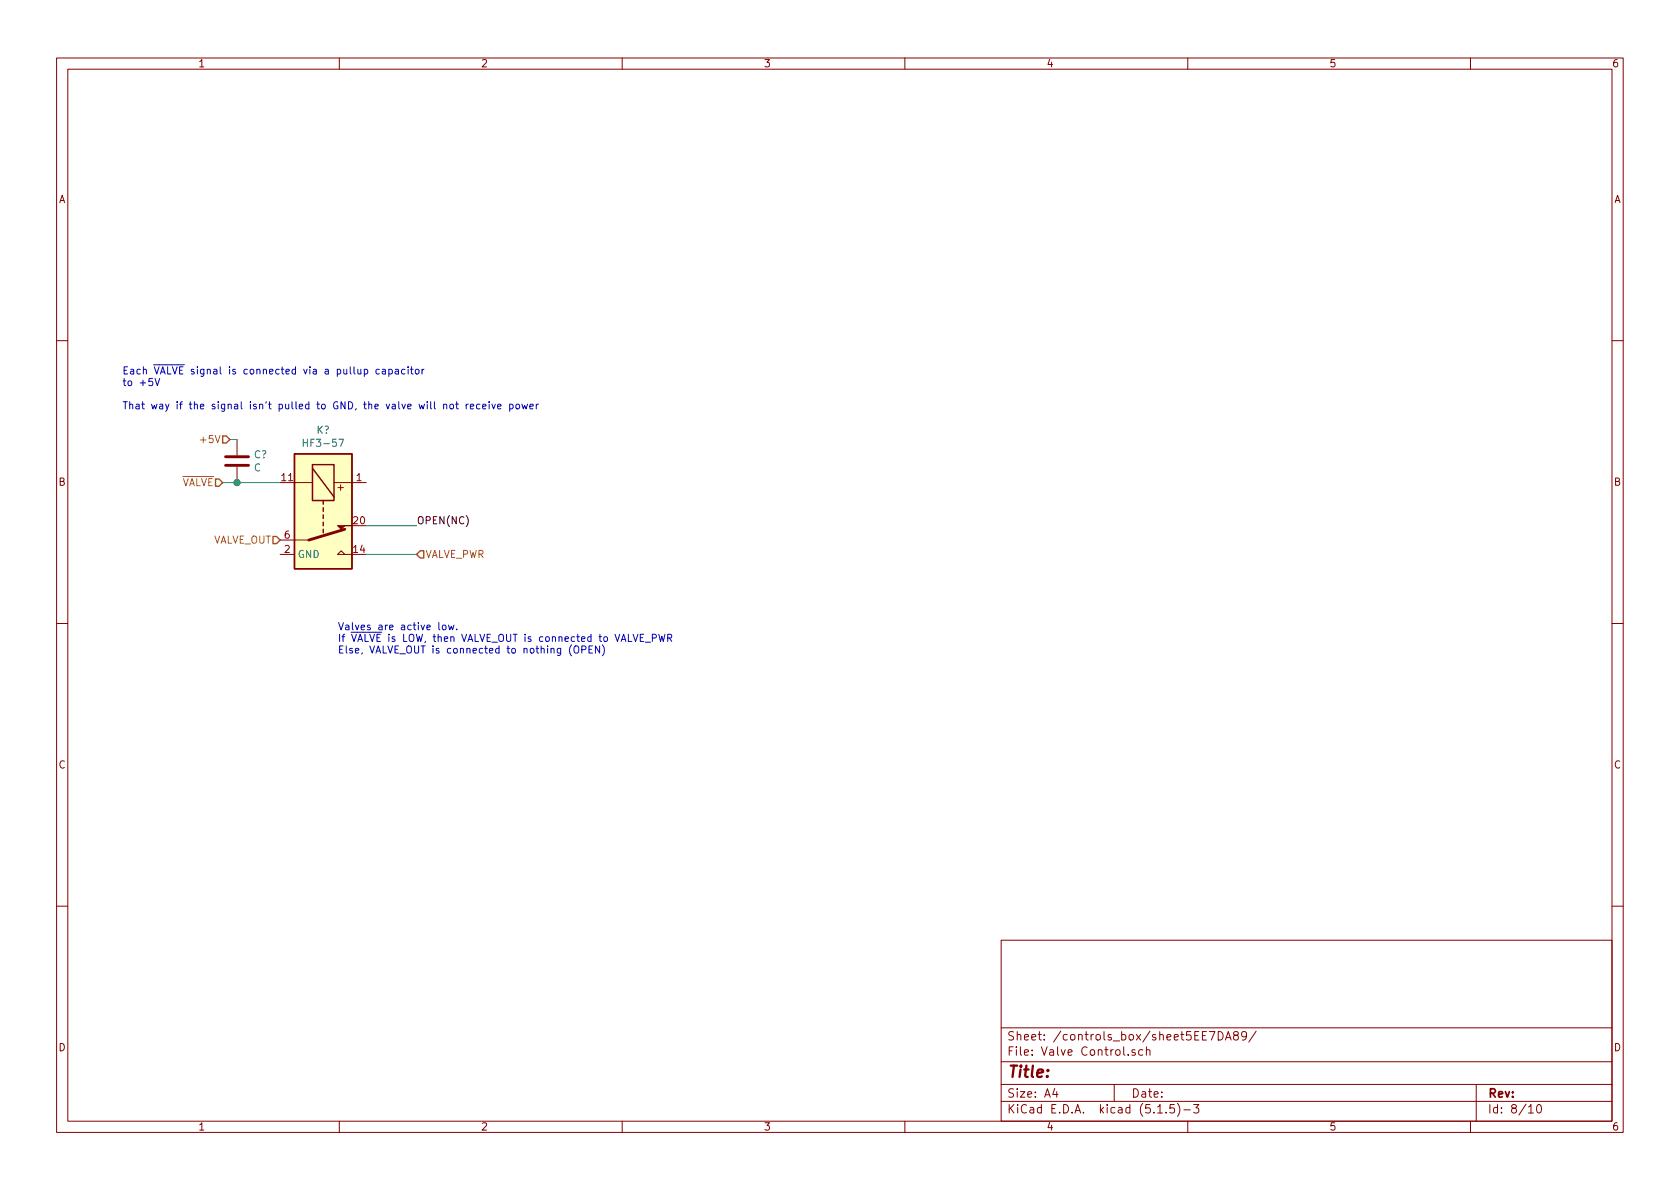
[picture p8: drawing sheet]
<svg xmlns="http://www.w3.org/2000/svg" width="297mm" height="210mm" viewBox="0 0 297 210" stroke-linecap="round" stroke-linejoin="round" font-family="sans-serif">
<g fill="none" stroke="#840000" stroke-width=".18">
<path d="M10 10.3h277v189.9h-277zM12 12.2h273v186.1h-273zM60 10.3v1.9M110 10.3v1.9M160 10.3v1.9M210 10.3v1.9M260 10.3v1.9M10 60.2h2M41.9 77.7v2.8M285 60.2h2M41.9 82.5v2.8M49.5 95.5h5.1"/>
<path d="M49.5 98h2.6M52.1 85.3h3.1M59.1 85.3h5.7M61 98l-.7-.6-.6 .6h2.5M10 110.3h2M285 110.3h2M10 160.2h2M177 166.3h108v32h-108zM285 160.2h2M60 198.3v1.9M110 198.3v1.9M160 198.3v1.9"/>
<path d="M177 194.8h108M177 191.8h108M177 187.8h108M177 181.8h108M186.5 192.5l-.4 1h1M186.8 193v1M197 191.8v3M199.5 186.5v.1M200.7 185.7l-.4-.1-.2 .2 .1 .2 .5 .2v.3h-.6M202.1 185.7l-.5-.1-.3 .3 .1 .6 .2 .1 .5-.1M202.7 185.7l.2-.1 .4 .1v.9M202.7 185.1v1.5"/>
<path d="M204.7 196.8h.8M206.2 196.7v.1M207.6 195.3h-.7l-.1 .7 .2-.1 .5 .1 .2 .2-.1 .5-.2 .1-.6-.1M208.2 195.1a1.71 1.71 0 0 1 0 2.3M209.3 196.3h1.2M210 198.3v1.9M211 195.3h1l-.5 .6 .4 .1v.7l-.2 .1-.7-.1M213.8 182.4h1l-.6 1.5M215.4 182.4a.76 .76 0 0 1 .9 .8 .76 .76 0 0 1-.9 .7zM216.7 183.9l.5-1.5 .5 1.5M216.8 183.5h.7M218.4 183.1l-.2-.2v-.3a.48 .48 0 0 1 .7 0l-.1 .4-.6 .2-.1 .4 .3 .3 .4-.1 .1-.2v-.4l-.2-.1"/>
<path d="M220.4 183.1l-.1 .1a.48 .48 0 0 1-.6 .1l-.2-.2 .2-.6a.48 .48 0 0 1 .7 .2 1.01 1.01 0 0 1-.4 1.2h-.3M222.1 182.3l-1.3 2M260 198.3v1.9M261 191.8v6.5M270.3 195.8l.4-.5v1.5M270.3 196.8h.8M271.8 195.5l.4-.2a.94 .94 0 0 1 0 1.5 .79 .79 0 0 1-.4-1.3z"/>
</g>
<path d="M52.1 80.3h10.1v20.3h-10.1z" fill="#ffffc2" stroke="#ffffc2" stroke-width=".18"/>
<path d="M52.1 80.3h10.1v20.3h-10.1zM55.2 82.2h3.9v6.3h-3.9zM55.2 82.8l3.9 5.1M57.1 88.5v.6M57.1 89.8v.6M57.1 91.1v.6M57.1 92.3v.7M57.1 93.6v.6" fill="none" stroke="#840000" stroke-width=".25"/>
<path d="M39.9 82.3h4M39.9 80.8h4M61 93.6l-6.4 1.9" fill="none" stroke="#840000" stroke-width=".51"/>
<path d="M59.7 93h2.5h-1.2l-.7 .6z" fill="#840000" stroke="#840000" stroke-width=".18"/>
<path d="M53.6 77.7v1.2M53.6 78.3h.8M59.9 77.7h.9l-.6 1.2" fill="none" stroke="#008484" stroke-width=".18"/>
<path d="M40.6 77.7h1.3M39.4 85.3h10.1M64.8 93h8.9M64.8 98h8.9" fill="none" stroke="#008400" stroke-width=".18"/>
<path d="M39.4 77.1h.6l.6 .6-.6 .7h-.6zM38.1 84.7h.6l.7 .6-.7 .7h-.6zM48.3 94.9h.6l.6 .6-.6 .6h-.6zM74.3 97.4h.6v1.3h-.6l-.6-.7z" fill="none" stroke="#848400" stroke-width=".25"/>
<g fill="none" stroke="#0000c2" stroke-width=".18">
<path d="M27.4 66.9l.4 1.3 .4-1.3M67.1 65.3h-.4l-.2 .2 .1 .6h.5M67.6 65.3h.5v.8M68.1 65.6l-.4 .1-.1 .1v.3h.5M68.8 65.3h.3l.3 .2-.2 .6h-.4M68.8 65.3v1.3M69.9 65.3h.5l.1 .8M70.5 65.6l-.5 .1-.2 .1 .1 .3h.6M71.6 65.3h-.4l-.2 .2 .1 .6h.5M72.2 64.9v.1M72.2 65.3v.8M72.6 65.3h.5"/>
<path d="M72.7 64.9v1.1l.4 .1M73.5 65.3h.3l.3 .2-.1 .6h-.3l-.2-.1zM74.6 65.3v.8M75 65.3l-.4 .2M79.6 71.6l.2-.1 .3 .1 .1 .5-.1 .2h-.3l-.2-.1zM80.6 71.5h.5M80.7 71v1.1l.4 .2M82.4 71.5v.8M82.8 71.5l-.4 .2M83.2 71.9l.6-.1-.1-.3h-.4l-.1 .1v.7h.5M84.9 71.5h-.4l-.2 .2 .1 .6h.5M85.3 71.9l.6-.1v-.3h-.4l-.2 .1 .1 .7h.5"/>
<path d="M86.5 71v.2M86.5 71.5v.8M87 71.5l.3 .8 .3-.8M88 71.9l.6-.1-.1-.3h-.3l-.2 .1 .1 .7h.4M90.1 71.5h.4l.2 .2-.1 .6h-.5M90.1 71.5v1.2M91.3 71.5h.3l.3 .2-.2 .6h-.3l-.1-.1zM92.3 71.5l.2 .8 .3-.6 .2 .6 .3-.8M93.7 71.9l.6-.1-.1-.3h-.3l-.2 .1 .1 .7h.4M94.8 71.5v.8M95.2 71.5l-.4 .2M77.6 110.1v1.1l.2 .2"/>
<path d="M78.3 110.6l.3-.1 .2 .2 .1 .4-.2 .2-.3 .1-.1-.2zM79.3 110.5l.2 .9 .3-.6 .2 .6 .3-.9M80.7 111.2v.2M101.1 114a1.4 1.4 0 0 0 0 2M101.5 114.4l.3-.2a.45 .45 0 0 1 .5 .4v.5l-.1 .3h-.5a.92 .92 0 0 1-.2-1zM102.9 114.9l.6-.1 .1-.2-.1-.3-.1-.1h-.5v1.3M104.1 114.8h.5M104.7 114.2h-.6v1.3h.6M106 114.2v1.3l-.7-1.3v1.3M106.5 114a1.47 1.47 0 0 1 0 2M111.9 112.2l.5 1.2 .4-1.2M113.2 112.8h.4"/>
<path d="M113.8 112.2h-.6v1.2h.6M114.1 113.6h.9M115.3 112.8l.7-.1v-.4l-.2-.1h-.5v1.2M116.5 112.2l.3 1.2 .2-.9 .3 .9 .3-1.2M118.1 112.8h.6v-.5l-.2-.1h-.4v1.2M118.4 112.8l.4 .6"/>
</g>
<circle cx="41.9" cy="85.3" r=".51" fill="#008400" stroke="#008400" stroke-width=".25"/>
<text font-size="2.8" fill="#840000" x="178" y="190.5">Title:</text>
<g font-size="2.1" fill="#840000">
<text x="178" y="184">Sheet: /controls_box/sheet5EE7DA89/</text>
<text x="178" y="186.7">File: Valve Control.sch</text>
<text x="178" y="196.9">KiCad E.D.A. kicad (5.1.5)-3</text>
<text x="178" y="194.1">Size: A4</text>
<text x="200" y="194.1">Date:</text>
<text x="263" y="194.1">Rev:</text>
<text x="263" y="196.9">Id: 8/10</text>
</g>
<g font-size="1.8" fill="#840000">
<text x="35" y="11.9">1</text>
<text x="85" y="11.9">2</text>
<text x="135" y="11.9">3</text>
<text x="185" y="11.9">4</text>
<text x="235" y="11.9">5</text>
<text x="285" y="11.9">6</text>
<text x="10.4" y="35.9">A</text>
<text x="285.4" y="35.9">A</text>
<text x="10.4" y="85.9">B</text>
<text x="49.8" y="85.1">11</text>
<text x="60.8" y="86.7" transform="rotate(-90 60.8 86.7)">+</text>
<text x="63" y="85.1">1</text>
<text x="285.4" y="85.9">B</text>
<text x="50.3" y="95.2">6</text>
<text x="62.5" y="92.7">20</text>
<text x="50.3" y="97.8">2</text>
<text x="62.5" y="97.8">14</text>
<text x="10.4" y="135.9">C</text>
<text x="285.4" y="135.9">C</text>
<text x="10.4" y="185.9">D</text>
<text x="285.4" y="185.9">D</text>
<text x="35" y="199.9">1</text>
<text x="85" y="199.9">2</text>
<text x="135" y="199.9">3</text>
<text x="185" y="199.9">4</text>
<text x="235" y="199.9">5</text>
<text x="285" y="199.9">6</text>
</g>
<g font-size="1.8" fill="#0000c2">
<text x="21.6" y="66.2">Each VALVE signal is connected via a pullup capacitor</text>
<text x="21.6" y="68.3">to +5V</text>
<text x="21.6" y="72.4">That way if the signal isn't pulled to GND, the valve will not receive power</text>
<text x="59.7" y="111.4">Valves are active low.</text>
<text x="59.7" y="113.5">If VALVE is LOW, then VALVE_OUT is connected to VALVE_PWR</text>
<text x="59.7" y="115.6">Else, VALVE_OUT is connected to nothing (OPEN)</text>
</g>
<g font-size="1.8" fill="#008484">
<text x="56" y="76.7">K?</text>
<text x="44.9" y="81">C?</text>
<text x="44.9" y="83.4">C</text>
<text x="54.2" y="79">HF3-57</text>
<text x="52.6" y="98.7">GND</text>
</g>
<g font-size="1.8" fill="#848400">
<text x="35.9" y="78.4">+5V</text>
<text x="32" y="86">VALVE</text>
<text x="37.4" y="96.1">VALVE_OUT</text>
<text x="75.2" y="98.7">VALVE_PWR</text>
</g>
<text font-size="1.8" x="73.7" y="92.7">OPEN(NC)</text>
</svg>
